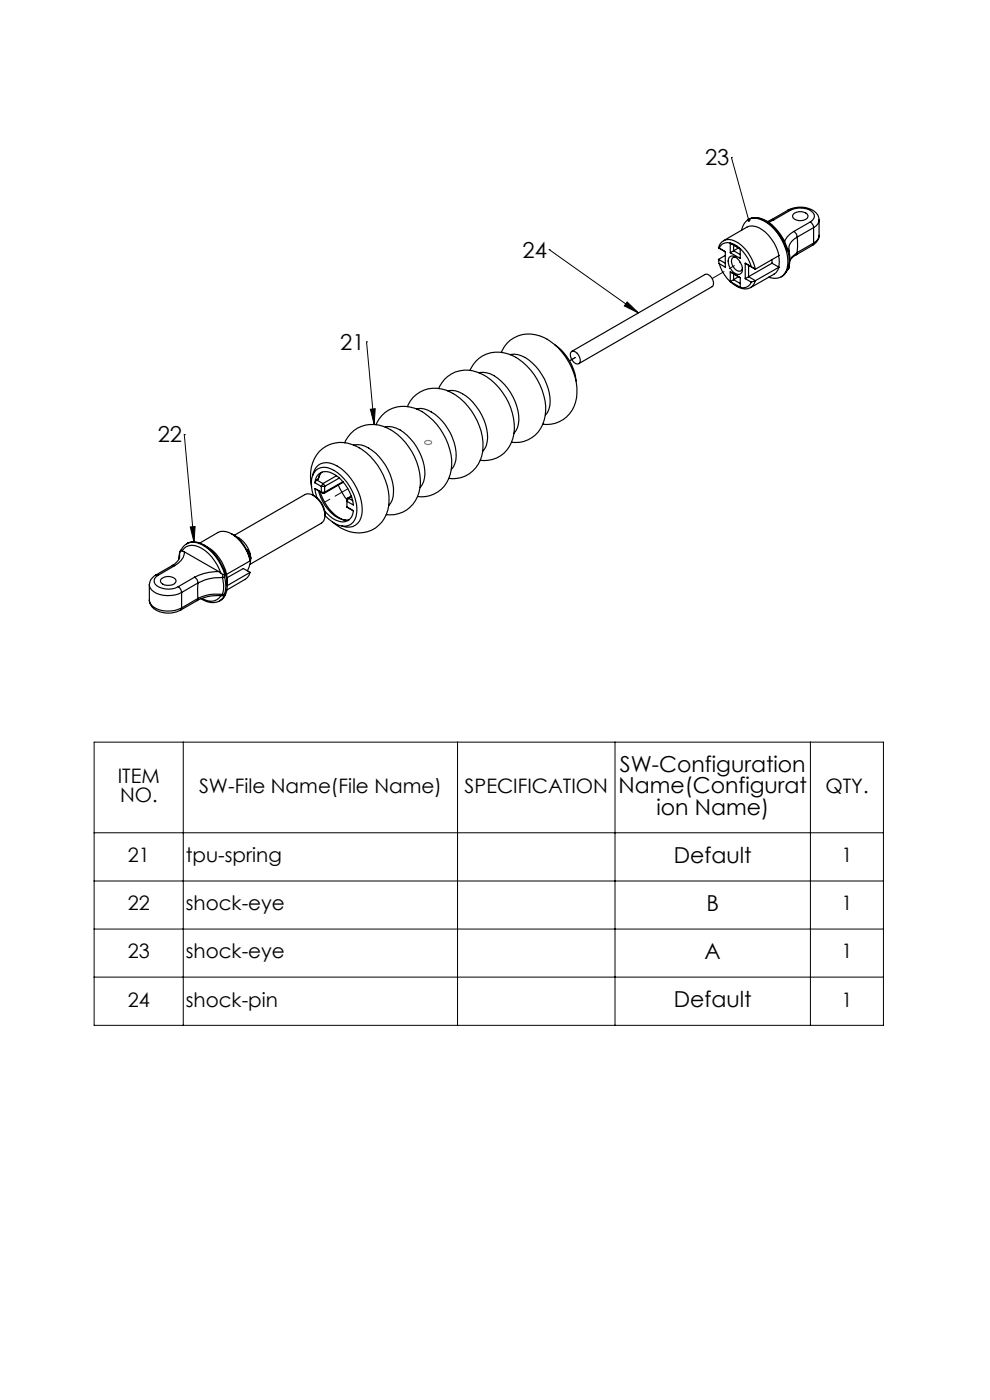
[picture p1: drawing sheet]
<svg xmlns="http://www.w3.org/2000/svg" width="210mm" height="297mm" viewBox="0 0 210 297" stroke-linecap="round" stroke-linejoin="round" font-family="sans-serif">
<path d="M90.1 93.7a.88 .88 0 0 1 1.4 .2 .86 .86 0 0 1-1.4-.1z" fill="none" stroke="#808080" stroke-width=".25"/>
<g fill="none" stroke="#000" stroke-width=".21">
<path d="M155.2 33.4h.1M155.2 33.4l3.6 13.3M116.5 52.9h.1M116.5 52.9l18.9 13.5M77.8 72.5h.1M77.8 72.5l1.6 17.6M133 64.1l2.4 2.3-3-1.5zM39.1 92.2h.1M39.1 92.2l2.1 22.8M78.6 86.8l1-.1-.2 3.4zM40.4 111.8l1-.1-.2 3.3zM20 157.4h167.4v60.1h-167.4z"/>
<path d="M38.9 157.4v60.1M97 157.4v60.1M130.5 157.4v60.1M171.9 157.4v60.1M20 176.7h167.4M20 186.9h167.4M20 197.1h167.4M20 207.3h167.4"/>
</g>
<path d="M133 64.1l2.4 2.3-3-1.5zM158.6 46.5a.34 .34 0 0 0-.1 .4 .34 .34 0 0 0 .4 .2l-.1-.4 .2 .3a.35 .35 0 0 0 .1-.5 .35 .35 0 0 0-.5 0zM78.6 86.8l1-.1-.2 3.4zM40.4 111.8l1-.1-.2 3.3z" fill="#000"/>
<g fill="none" stroke="#000" stroke-width=".25">
<path d="M152.4 52.6a2.28 2.28 0 0 1 3.6-1.4 8.8 8.8 0 0 1 4.2 5.9M152.4 52.6h.1M152.4 52.6l1.4 .8M152.4 55l.1 .9M152.4 55l1.4 .8M152.5 52.6a2.1 2.1 0 0 1 3.1-.8 7.8 7.8 0 0 1 3.8 4.8l-1.3-.8M152.5 55.9a6.9 6.9 0 0 0 5.1 5.2 1.88 1.88 0 0 0 1.8-1.2M152.5 52.6l1.3 .8M153.5 51.1l4.9-2.9a3.6 3.6 0 0 1 3.9 1 9.4 9.4 0 0 1 2.9 5l-5 2.9M153.8 53.4v3.3l-1.3-.8M153.8 54.2l-1.4 .8M154.7 54.6a1.12 1.12 0 0 1 1.8 .3 2.88 2.88 0 0 1 .9 2.9 1.27 1.27 0 0 1-2.1-.4 2.73 2.73 0 0 1-.6-2.8z"/>
<path d="M154.9 51.6v2M154.9 57.7v2M154.9 57.7l2.1 1.2M154.9 51.6l2.1 1.2M154.9 51.6l.7 .4M154.9 57.7l.7 .4M155.6 53.2l1.4 .8M155.6 52l1.4 .8M155.6 53.2l-.7 .4M155.6 52v1.2M155.6 58.1v1.2M155.6 58.1l1.4 .8"/>
<path d="M155.6 59.3l1.4 .8M155.6 59.3l-.7 .4M156.1 54.6a.61 .61 0 0 0-.9 .4 2.13 2.13 0 0 0 1.8 2.5l.3-.1 .2-.5M156.7 52.6l-1.1 .6M156.7 58.7l-1.1 .6M157 58.9v2.1l-2.1-1.3M157 52.8v2l-2.1-1.2M157.3 48.9a2.73 2.73 0 0 1 4-2.4 10.2 10.2 0 0 1 5.7 10.3 2.72 2.72 0 0 1-3.9 2M158.1 55.8v3.3M158.1 59.1l1.3 .8M158.1 55.8l.7 .5M158.7 46.6l.1-.1a3.6 3.6 0 0 1 3.9 .6 10.7 10.7 0 0 1 4.2 6"/>
<path d="M158.8 46.6a3.8 3.8 0 0 1 4.2 .5 11 11 0 0 1 4 5.6M158.8 56.3l1.4 .8M158.8 56.3v2.4M158.8 58.7l-.7 .4M158.8 58.7l1.4 .8M160.2 59.5a2.39 2.39 0 0 1-3.9 1.2l-.3-.2M160.2 59.5l-.8 .4M163.7 46.6l-.9 .4M163.7 46.6h.4M163.8 55.1v.7M163.8 55.8l-5 2.9M163.8 55.8l1.4 .9"/>
<path d="M164.1 46.6l-1 .6M165.2 54.2l.1 1.3-.1 1.2M165.2 56.7h.1M165.2 56.7l-.6 1.1-.4 .4-5 2.8M165.2 56.7l-5 2.8M166.9 53.1l.3 .3M166.9 57.4l-.4 .6-.8 .7M167 57.3l-1 1.2M167 52.7l-.1 .4M167 52.7l.4 .5M167.1 44.6a5.3 5.3 0 0 1 6.1 .6 1.86 1.86 0 0 1-.6 3.1M167.1 44.6h.5"/>
<path d="M167.1 44.6l-3.4 2M167.2 53.4a6.9 6.9 0 0 1 0 3.6M167.2 57l-.3 .4M167.3 56.9l-.4 .5M167.3 56.9l-.1 .1M167.4 53.2l-.2 .2M167.4 53.2a7.6 7.6 0 0 1-.1 3.7M167.6 44.6a4.3 4.3 0 0 1 4.9 .6 1.21 1.21 0 0 1-.6 1.9M167.6 44.6l-3.5 2M168.3 45.4a2.11 2.11 0 0 1 3.1 .3 1.43 1.43 0 0 1-1.9 1.1 1.28 1.28 0 0 1-1.4-1.1zM168.4 49.1a1.28 1.28 0 0 1 .7 1.2M168.4 49.1a3.8 3.8 0 0 0-2 2.2"/>
<path d="M168.9 54l-1 .8-.3 .5M169.1 50.3a2.88 2.88 0 0 0-1.7 2.9M169.1 50.3v3.3M169.1 53.6l-1.1 .9-.4 .7M169.1 53.6l-.2 .4M171.9 47.1l.6 .7 .1 .5M171.9 47.1l-3.5 2M172.4 52l-3.5 2M172.6 51.6l-.2 .4M172.6 48.3l-3.5 2M172.6 51.6l-3.5 2M172.6 48.3v3.3"/>
<path d="M173.7 49.9a2.45 2.45 0 0 1-1.3 2.1M173.7 46.7v3.2a1.91 1.91 0 0 1-1.1 1.7M99.7 78.6a6.4 6.4 0 0 1 9.1-3.1 13.2 13.2 0 0 1 6.8 12.7 6.3 6.3 0 0 1-7.1 5.6M101.6 79.1a5.2 5.2 0 0 1 4.7 1.8 11.1 11.1 0 0 1 3.7 9.1 3.6 3.6 0 0 1-1 1.9M106.4 74.8a6.4 6.4 0 0 1 9.1-3.2 13.4 13.4 0 0 1 6.8 12.7 6.4 6.4 0 0 1-7.2 5.7M108.3 75.2a5.8 5.8 0 0 1 5.4 2.5 11.3 11.3 0 0 1 2.9 8.4 3.2 3.2 0 0 1-.9 2M117.7 73.2a10.7 10.7 0 0 1 4.5 7.6M121.2 74.6a1.36 1.36 0 0 1 1.7 1.2 .88 .88 0 0 1-.5 1.4 1.96 1.96 0 0 1-1.2-2.6zM121.3 74.5l28.2-16.3a1.57 1.57 0 0 1 1.8 1.7v.4l-.2 .5-28.3 16.3M67 99.8a3.1 3.1 0 0 1 3.9 0 10.5 10.5 0 0 1 4.8 9 2.78 2.78 0 0 1-1.5 2.6 2.78 2.78 0 0 1-2.9-.2l-1.5-1-.9-.8a4.6 4.6 0 0 0-2.4-4.3 5.4 5.4 0 0 1 .5-5.3zM73.1 93.9a6.5 6.5 0 0 1 9.7-2.7 13.2 13.2 0 0 1 6.3 12.3 6.4 6.4 0 0 1-7.2 5.7M75 94.4a4.5 4.5 0 0 1 4 1.2 11.3 11.3 0 0 1 4.4 9.7 3.6 3.6 0 0 1-1 2"/>
<path d="M79.8 90.1a6.4 6.4 0 0 1 9.1-3.1 13.3 13.3 0 0 1 6.8 12.7 6.3 6.3 0 0 1-7.1 5.6M81.7 90.6a5.7 5.7 0 0 1 5.4 2.5 11 11 0 0 1 2.9 8.4 3.2 3.2 0 0 1-.9 1.9M86.4 86.3a6.4 6.4 0 0 1 9.7-2.8 13.4 13.4 0 0 1 6.3 12.3 6.4 6.4 0 0 1-7.2 5.7M88.3 86.7a5.8 5.8 0 0 1 5.4 2.5 11.3 11.3 0 0 1 3 8.4 3.6 3.6 0 0 1-1 2M93.1 82.4a6.3 6.3 0 0 1 9.1-3.1 13.1 13.1 0 0 1 6.8 12.7 6.3 6.3 0 0 1-7.2 5.6M95 82.9a5.8 5.8 0 0 1 5.4 2.5 10.2 10.2 0 0 1 2.8 9.1l-.8 1.3M36.5 120h.5M36.5 120l-3.4 2M38.1 117.3a2.52 2.52 0 0 1-1.6 2.7M38.1 117.3l-.2 1.4M38.4 116.8l.2 .1M38.4 116.8l-.3 .5"/>
<path d="M38.5 116.6l-.4 .7M38.6 116.9a2.77 2.77 0 0 1 4.2-.6 9.9 9.9 0 0 1 4.1 5.3M38.6 116.9l.5 .2M39.1 117.1a3.3 3.3 0 0 1-2.1 2.9M39.1 117.1l7.3 4.1M39.8 115.3a2.56 2.56 0 0 0-1.4 1.5M39.8 115.3l-.2 .1a3.2 3.2 0 0 1 3.5 .1 10.6 10.6 0 0 1 5 9.9 2.72 2.72 0 0 1-1.5 2.1M39.8 115.3a3.6 3.6 0 0 1 3.7 .7 10.8 10.8 0 0 1 4.2 5.9M42.4 115.2l3.8-2.2a3.6 3.6 0 0 1 4 1 9.4 9.4 0 0 1 2.9 5M43.3 115.6a8.8 8.8 0 0 1 4.7 6.2l5.1-2.8M49.1 113.2l.4 .2M49.5 113.4a5.8 5.8 0 0 1 3.7 5.1"/>
<path d="M49.5 113.4a8.1 8.1 0 0 1 3.4 4.7M52.9 118.1l-.4-1.5 .5 .8 .2 1.1M52.9 118.1l.2 .9M53.2 118.5l-.1 .9-.6 1.7M66.1 103.3a7.7 7.7 0 0 1 3-8.6 7.5 7.5 0 0 1 8.6 1.3 13.4 13.4 0 0 1 4.7 11.4 6.5 6.5 0 0 1-10.2 4.6l-1.6-1.2M66.3 100.9a2.98 2.98 0 0 1 4.5-2.4 11.2 11.2 0 0 1 6 10.6 2.96 2.96 0 0 1-4.3 2.5M66.8 103.6l.4 2M66.8 102.4a2.37 2.37 0 0 1 3.7-2 8.8 8.8 0 0 1 4.5 6.7l-1.4-.7 .3-.7M66.8 103.6l1.7 1M66.8 103.6l1.4 .8M66.8 102.4l1.4 .8M67.2 101.8l-.4 .6"/>
<path d="M67.2 101.8l1.3 .8M67.5 101.6l-.3 .2M67.6 104.1a8.3 8.3 0 0 0 5.3 6.2l1.2-.1M67.8 100.8l-.3 .8M67.9 104.2a9 9 0 0 0 5.1 6.1h.3M68.2 103.2v1.2M68.2 103.2h.7M68.2 104.4h.7M68.2 104.4l.3 .2M68.3 100.2l-.6 .8-.2 .6M68.5 102.6l.4 .6M68.5 102.6l-.3 .6"/>
<path d="M68.9 104.4l-.1 .3-.3-.1M68.9 103.2v1.2M68.9 109.4a5 5 0 0 0-3.4-4.6l-.8 .1-15 8.7M68.9 109.4a1.77 1.77 0 0 1-.7 1.6l-15.2 8.8M71.4 100.9l-2.9 1.7M71.8 102.9l.8 1.6 1 1.5M72 101.4l-3.1 1.8M72.7 102.2v.1l-3.9 2.4M72.7 102.2l-3.8 2.2M73.6 107.6l1.4 .8a2.37 2.37 0 0 1-3.8 1.9l-.7-.3-1.6-1.6M73.6 107.6l.3 .2M73.9 105.7h-.2l-.1 .2v1.7"/>
<path d="M73.9 105.7l.9 .5M74.5 105.2l-.8 .5M74.6 105.4l-.7 .3M31.7 127.3a3.4 3.4 0 0 0 3.6 2.8 5.7 5.7 0 0 0 3-.7M31.7 127.3a2.57 2.57 0 0 0 2.2 2.1 6.5 6.5 0 0 0 4.6-.4M31.7 124.1v3.2M33.1 122a2.02 2.02 0 0 0-.5 3.5 6.2 6.2 0 0 0 5.9 .2M33.1 122h.5M33.6 122a1.33 1.33 0 0 0-.9 1.4 1.33 1.33 0 0 0 1.1 1.2 4.6 4.6 0 0 0 4-.1M34.2 122.8a2.19 2.19 0 0 1 3.1 .3 1.4 1.4 0 0 1-1.9 1.1 .99 .99 0 0 1-1-.3 .99 .99 0 0 1-.2-1.1zM37 120l-3.4 2M37.8 124.5a1.6 1.6 0 0 1 .7 1.2"/>
<path d="M38.5 129l-.2 .4M38.5 125.7v3.3M41.3 122.4a1.38 1.38 0 0 1 .7 1.3M41.3 122.4l-3.5 2.1M41.8 127.4l-3.5 2M42 123.7v3.3M42 127l-.2 .4M42 123.7l-3.5 2M42 127l-3.5 2M42.7 127a3.9 3.9 0 0 0 3.8 .6M46.4 121.2a11.2 11.2 0 0 0-5.1 1.2M46.4 121.2l.5 .4"/>
<path d="M46.6 127.5l-.1 .1M46.9 121.6l.4 .2M46.9 126.3a2.72 2.72 0 0 1-4 .7M47.2 122.5a10.2 10.2 0 0 0-5.2 1.2M47.2 122.5l.2 1.6-.2 2M47.2 126.1a9 9 0 0 0-5.2 .9M47.2 126.1l.1 .3M47.3 126.4a10.6 10.6 0 0 0-5.5 1M47.3 121.8l-.1 .7M47.3 121.8l.4 .1M47.6 126l.1 .2M47.6 122.4a6.1 6.1 0 0 1 0 3.6"/>
<path d="M47.6 126l-.4 .1M47.6 122.4l-.4 .1M47.7 121.9l-.1 .5M47.7 126.2l-.4 .2M47.7 126.2l-.4 .6-.7 .7M48 121.8l.2 2.4M53.1 121.4l-.6 1.2-.5 .3-3.9 2.3M53.1 121.4l-1.5-.8-3.4 2M53.1 121.4l-4.9 2.8"/>
</g>
<path d="M120.8 76.5l1.2-.7" fill="none" stroke="#000" stroke-width=".21" stroke-dasharray="6.3 1.3 1.3 1.3 1.3 1.3"/>
<path d="M151.1 59.1l6-3.5" fill="none" stroke="#000" stroke-width=".21" stroke-dasharray="6.3 1.3 1.3 1.3 1.3 1.3" stroke-dashoffset="3.5"/>
<path d="M73.8 103.7l-5.5 3.2" fill="none" stroke="#000" stroke-width=".21" stroke-dasharray="6.3 1.3 1.3 1.3 1.3 1.3" stroke-dashoffset="3.2"/>
<g font-size="4.7">
<text x="149.6" y="35">23</text>
<text x="110.9" y="54.6">24</text>
<text x="72.2" y="74.2">21</text>
<text x="33.5" y="93.8">22</text>
<text x="131.5" y="163.8">SW-Configuration</text>
<text x="131.2" y="168.3">Name(Configurat</text>
<text x="139.3" y="172.8">ion Name)</text>
<text x="142.9" y="183">Default</text>
<text x="149.9" y="193.2">B</text>
<text x="149.5" y="203.4">A</text>
<text x="142.9" y="213.6">Default</text>
</g>
<g font-size="4.2">
<text x="25" y="166.1">ITEM</text>
<text x="25.5" y="170.2">NO.</text>
<text x="42.2" y="168.2">SW-File Name(File Name)</text>
<text x="98.6" y="168.2">SPECIFICATION</text>
<text x="175.1" y="168.2">QTY.</text>
<text x="27.1" y="182.9">21</text>
<text x="39.4" y="182.9">tpu-spring</text>
<text x="178.5" y="182.9">1</text>
<text x="27.1" y="193.1">22</text>
<text x="39.4" y="193.1">shock-eye</text>
<text x="178.5" y="193.1">1</text>
<text x="27.1" y="203.3">23</text>
<text x="39.4" y="203.3">shock-eye</text>
<text x="178.5" y="203.3">1</text>
<text x="27.1" y="213.5">24</text>
<text x="39.4" y="213.5">shock-pin</text>
<text x="178.5" y="213.5">1</text>
</g>
</svg>
